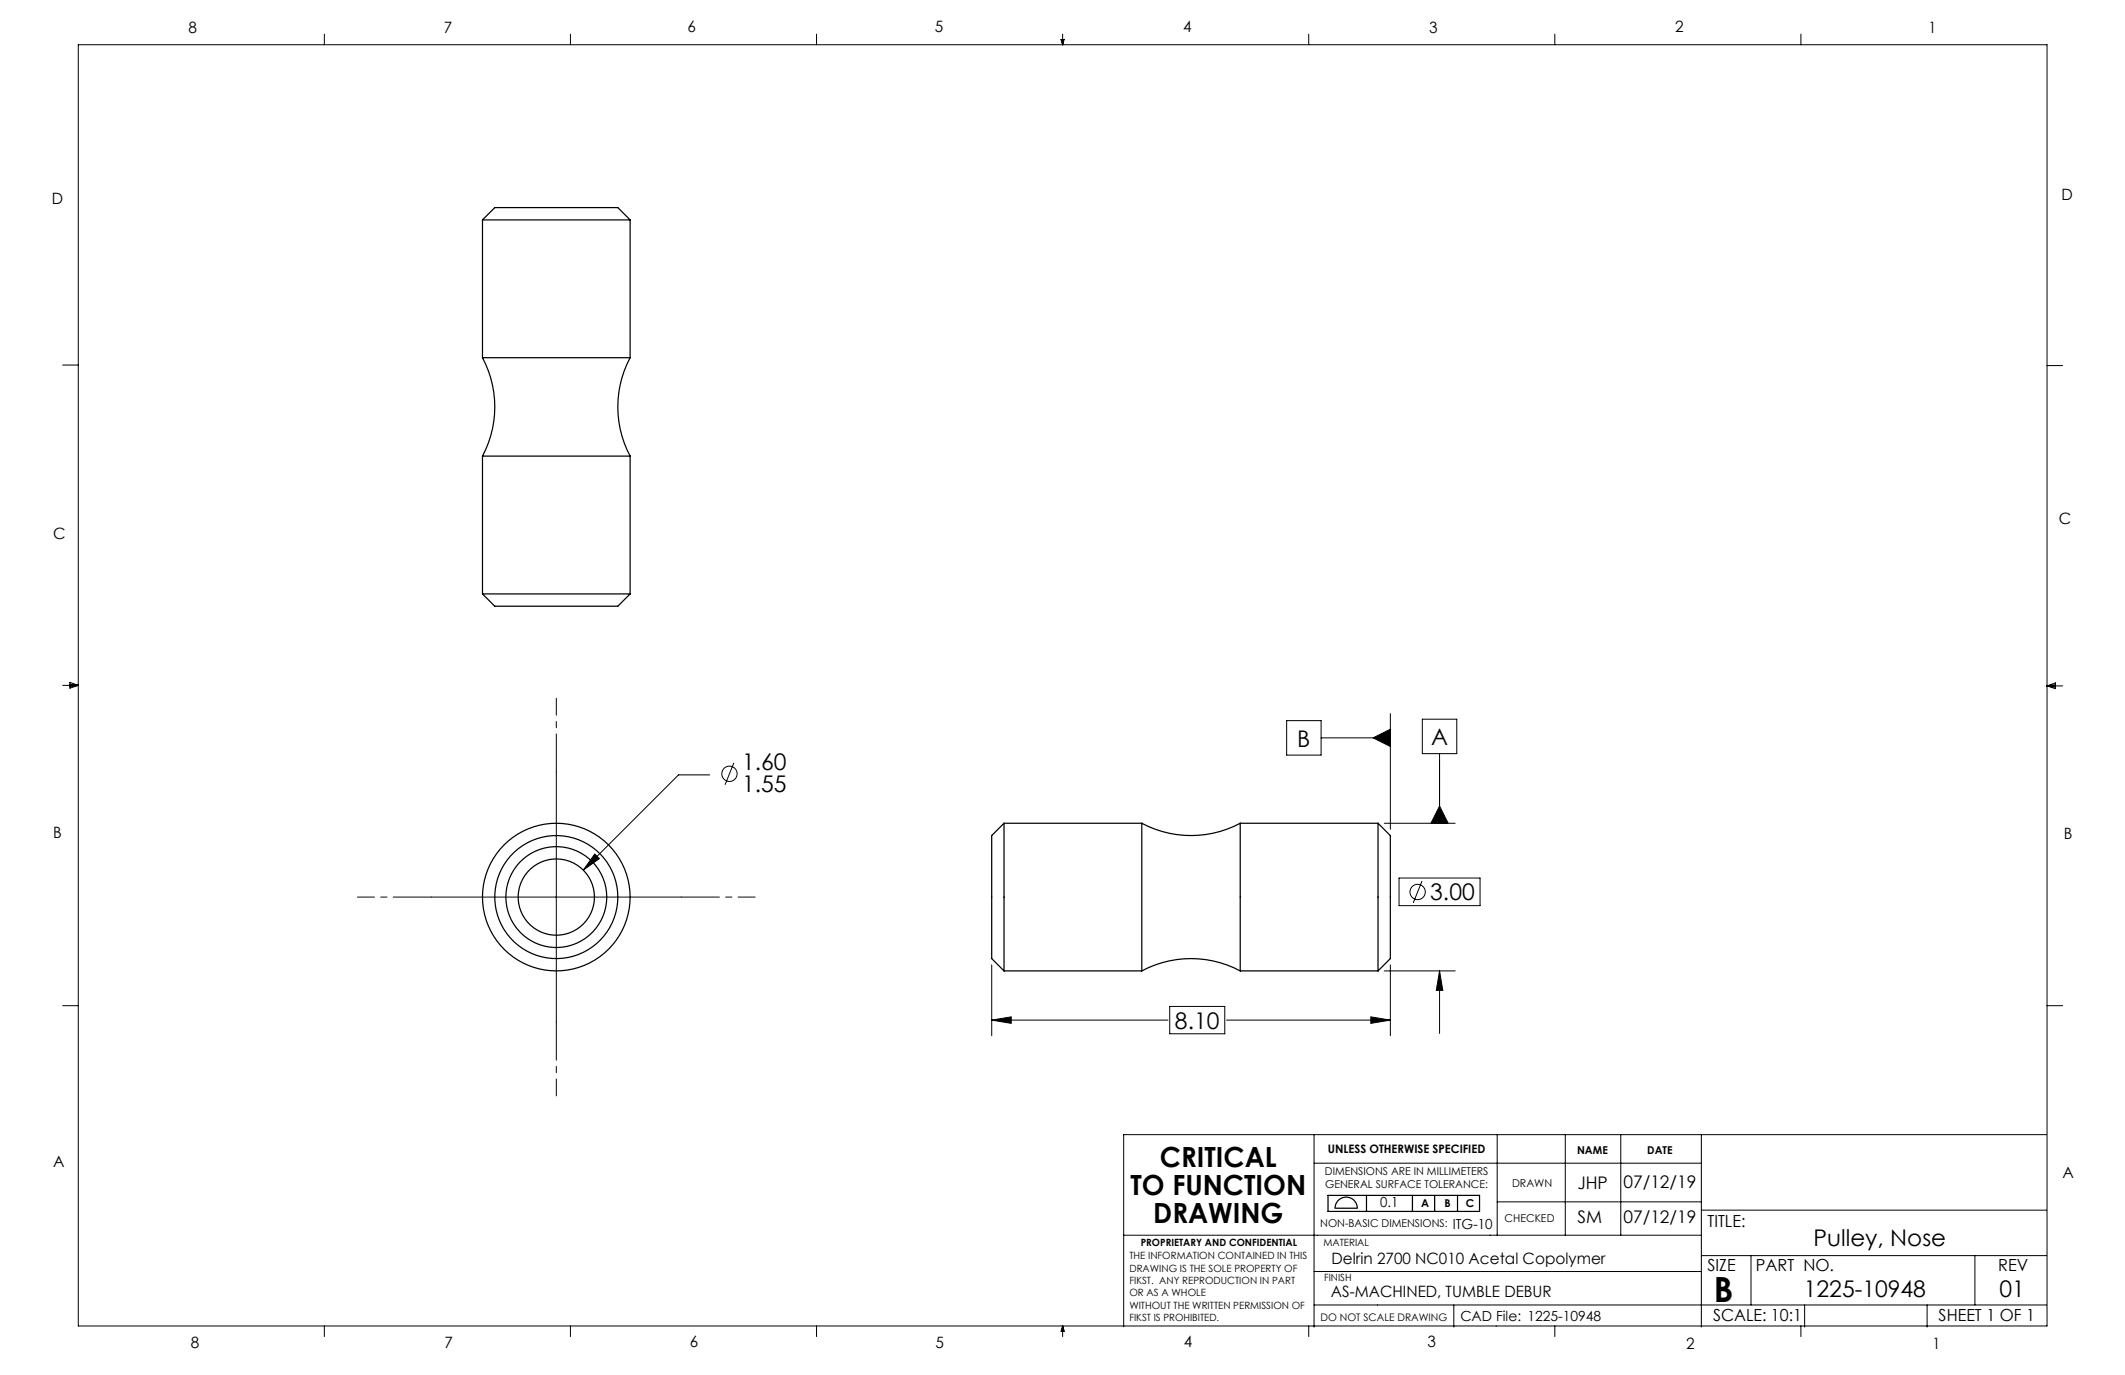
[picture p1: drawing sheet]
<svg xmlns="http://www.w3.org/2000/svg" width="432mm" height="279mm" viewBox="0 0 432 279" stroke-linecap="round" stroke-linejoin="round" font-family="sans-serif">
<g fill="none" stroke="#000" stroke-width=".25">
<path d="M98 44.7h30M98 44.7l2.5-2.5h25l2.5 2.5M98 44.7v28M128 44.7v28M98 72.7a21.3 21.3 0 0 1 0 20M98 72.7h30M128 72.7a21.2 21.2 0 0 0 0 20M98 92.7h30M98 92.7v28M128 92.7v28M98 120.7h30M98 120.7l2.5 2.5h25l2.5-2.5"/>
<path d="M204 167.3v30M204 167.3l-2.5 2.5v25l2.5 2.5M204 167.3h28M232 167.3a21.3 21.3 0 0 0 20 0M232 167.3v30M252 167.3v30M252 167.3h28M280 167.3v30M280 167.3l2.5 2.5v25l-2.5 2.5M204 197.3h28M232 197.3a21.2 21.2 0 0 1 20 0M252 197.3h28"/>
<path d="M269.9 242.9h30.7v3.3h-30.7zM271.9 244a2.26 2.26 0 0 1 2.5-.6 2.26 2.26 0 0 1 1.4 2.1h-4.5a2.26 2.26 0 0 1 .6-1.5zM277.7 242.9v3.3M287 242.9v3.3M291.5 242.9v3.3M296.2 242.9v3.3"/>
<circle cx="113" cy="182.3" r="7.7"/>
<circle cx="113" cy="182.3" r="12.5"/>
<circle cx="113" cy="182.3" r="10.2"/>
<circle cx="113" cy="182.3" r="15"/>
</g>
<g fill="none" stroke="#000" stroke-width=".2">
<path d="M15.9 9.1h400.1v260.3h-400.1zM65.9 6.9v2.2M115.9 6.9v2.2M165.9 6.9v2.2M215.6 8h.6l-.3 1.1zM215.7 8l.2 1.1M215.9 6.9v2.2M216 8l-.1 1.1M265.9 6.9v2.2M315.9 6.9v2.2M365.9 6.9v2.2M12.7 74.2h3.2"/>
<path d="M416 74.3h3.1M12.7 139.3h3.2M14.2 139l1.7 .3M14.2 138.7l1.7 .6-1.7 .5zM15.9 139.3l-1.7 .2M416 139.4h3.1M416 139.4l1.7-.6v1.1zM416 139.4l1.7 .2M417.7 139.1l-1.7 .3M113 156.9v50.8M144.2 157.5h-6.3l-19.4 19.3M149.1 155l-1.8 4.5"/>
<path d="M261.4 146.4h7v7h-7zM268.4 149.9h14.1M279 149.9l3.5-1.7v3.5zM282.5 145v23.5M289 146.1h7v7h-7zM292.5 153.1v14.2M120.9 173.5l.9 1-3.3 2.3zM281.3 167.3h14.4M284.3 178.4h16.4v5.6h-16.4zM289 179l-1.8 4.5M292.5 163.8l1.8 3.5h-3.5zM87.6 182.3h50.8"/>
<path d="M201.5 196.1v14.4M281.3 197.3h14.4M282.5 196.1v14.4M292.5 197.3l.7 3.9h-1.3zM292.5 197.3v12.7M12.7 204.4h3.2M201.5 207.3l4-.7v1.3zM201.5 207.3h35.8M237.7 204.5h11.2v5.6h-11.2zM249.2 207.3h33.3M278.6 206.6l3.9 .7-3.9 .6zM416 204.4h3.1"/>
<path d="M267 230.6v39.1M267 236.4h78.7M304.2 230.6v20.4M318.1 230.6v20.4M329.3 230.6v20.4M345.7 230.6v39.1M415.8 230.6h-187.5v39M228.3 251h117.5M267 258.4h78.7M304.2 244.2h41.5M345.7 255.1h70.1M345.7 245.9h70.1"/>
<path d="M355.8 255.1v10.1M401.3 255.1v10.1M65.9 269.4v2.2M115.9 269.4v2.2M165.9 269.4v2.2M215.9 269.4v2.2M215.9 269.4l.4 1.1h-.7zM215.9 269.4l.2 1.1M215.9 269.4l-.1 1.1M265.9 269.4v2.2M267 265.2h148.8M295.4 265.2v4.5"/>
<path d="M304 269.4v.1M315.9 269.4v2.2M365.9 269.4v2.2M366.7 265.2v4.5M391.6 265.2v4.5"/>
<circle cx="148.2" cy="157.2" r="1.56"/>
<circle cx="288.1" cy="181.3" r="1.56"/>
</g>
<path d="M113 156.9v-15M87.6 182.3h-15M138.4 182.3h15M113 207.7v15" fill="none" stroke="#000" stroke-width=".2" stroke-dasharray="15.2 1.3 1.3 1.3" stroke-dashoffset="7.5"/>
<g fill="#000">
<path d="M120.9 173.5l-2.4 3.3 3.3-2.3zM292.5 197.3l.7 3.9h-1.3zM278.6 206.6l3.9 .7-3.9 .6zM201.5 207.3l4-.7v1.3z"/>
<path d="M292.5 163.8l1.8 3.5h-3.5zM279 149.9l3.5 1.8v-3.5z"/>
</g>
<text font-size="7.1" x="348.2" y="264.6">B</text>
<g font-size="5.6">
<text x="235.7" y="237.2">CRITICAL</text>
<text x="229.7" y="242.8">TO FUNCTION</text>
<text x="234.3" y="248.5">DRAWING</text>
</g>
<g font-size="4.7">
<text x="263.6" y="151.7">B</text>
<text x="290.8" y="151.4">A</text>
<text x="150.8" y="156.4">1.60</text>
<text x="150.8" y="161">1.55</text>
<text x="290.6" y="183">3.00</text>
<text x="238.8" y="209.1">8.10</text>
<text x="368.5" y="253.2">Pulley, Nose</text>
<text x="366.5" y="263.5">1225-10948</text>
<text x="406.3" y="263.5">01</text>
</g>
<g font-size="3.5">
<text x="320.5" y="241.6">JHP</text>
<text x="329.9" y="241.5">07/12/19</text>
<text x="320.5" y="248.6">SM</text>
<text x="329.9" y="248.5">07/12/19</text>
</g>
<g font-size="3.4">
<text x="347" y="249.4">TITLE:</text>
<text x="347" y="258.2">SIZE</text>
<text x="356.8" y="258.2">PART NO.</text>
<text x="406" y="258.2">REV</text>
<text x="348.1" y="268.5">SCALE: 10:1</text>
<text x="393.9" y="268.5">SHEET 1 OF 1</text>
</g>
<g font-size="3.2">
<text x="38.3" y="6.7">8</text>
<text x="90.2" y="6.7">7</text>
<text x="139.7" y="6.5">6</text>
<text x="190" y="6.5">5</text>
<text x="240.4" y="6.6">4</text>
<text x="290.4" y="6.7">3</text>
<text x="340.4" y="6.5">2</text>
<text x="391.9" y="6.7">1</text>
<text x="10.6" y="41.4">D</text>
<text x="418.9" y="40.7">D</text>
<text x="418.4" y="106.4">C</text>
<text x="10.8" y="109.5">C</text>
<text x="10.8" y="170.2">B</text>
<text x="419.4" y="170.6">B</text>
<text x="10.8" y="237.2">A</text>
<text x="419.1" y="239.3">A</text>
<text x="270.6" y="256.8">Delrin 2700 NC010 Acetal Copolymer</text>
<text x="270.4" y="263.5">AS-MACHINED, TUMBLE DEBUR</text>
<text x="38.8" y="273.8">8</text>
<text x="90.4" y="273.8">7</text>
<text x="140.2" y="273.8">6</text>
<text x="190.1" y="273.9">5</text>
<text x="240.5" y="273.8">4</text>
<text x="290" y="273.8">3</text>
<text x="342.6" y="274.1">2</text>
<text x="392.7" y="274.1">1</text>
</g>
<g font-size="2.8">
<text x="280.5" y="245.3">0.1</text>
<text x="295.2" y="249.6">ITG-10</text>
<text x="296.7" y="268.5">CAD File: 1225-10948</text>
</g>
<text font-size="2.4" x="269.8" y="234.2">UNLESS OTHERWISE SPECIFIED</text>
<g font-size="2.2">
<text x="269.2" y="238.8">DIMENSIONS ARE IN MILLIMETERS</text>
<text x="320.4" y="234.5">NAME</text>
<text x="334.7" y="234.5">DATE</text>
<text x="269.3" y="241.4">GENERAL SURFACE TOLERANCE:</text>
<text x="288.8" y="245.3">A</text>
<text x="293.5" y="245.3">B</text>
<text x="297.8" y="245.3">C</text>
<text x="307.2" y="241.2">DRAWN</text>
<text x="268.3" y="249.4">NON-BASIC DIMENSIONS:</text>
<text x="305.7" y="248.3">CHECKED</text>
</g>
<text font-size="2.1" x="268.3" y="268.5">DO NOT SCALE DRAWING</text>
<g font-size="2">
<text x="229.5" y="255.9">THE INFORMATION CONTAINED IN THIS</text>
<text x="231.8" y="253.1">PROPRIETARY AND CONFIDENTIAL</text>
<text x="268.9" y="253.1">MATERIAL</text>
<text x="229.5" y="258.4">DRAWING IS THE SOLE PROPERTY OF</text>
<text x="229.5" y="260.9">FIKST. ANY REPRODUCTION IN PART</text>
<text x="229.5" y="263.4">OR AS A WHOLE</text>
<text x="269.1" y="260.3">FINISH</text>
<text x="229.5" y="266">WITHOUT THE WRITTEN PERMISSION OF</text>
<text x="229.5" y="268.5">FIKST IS PROHIBITED.</text>
</g>
</svg>
